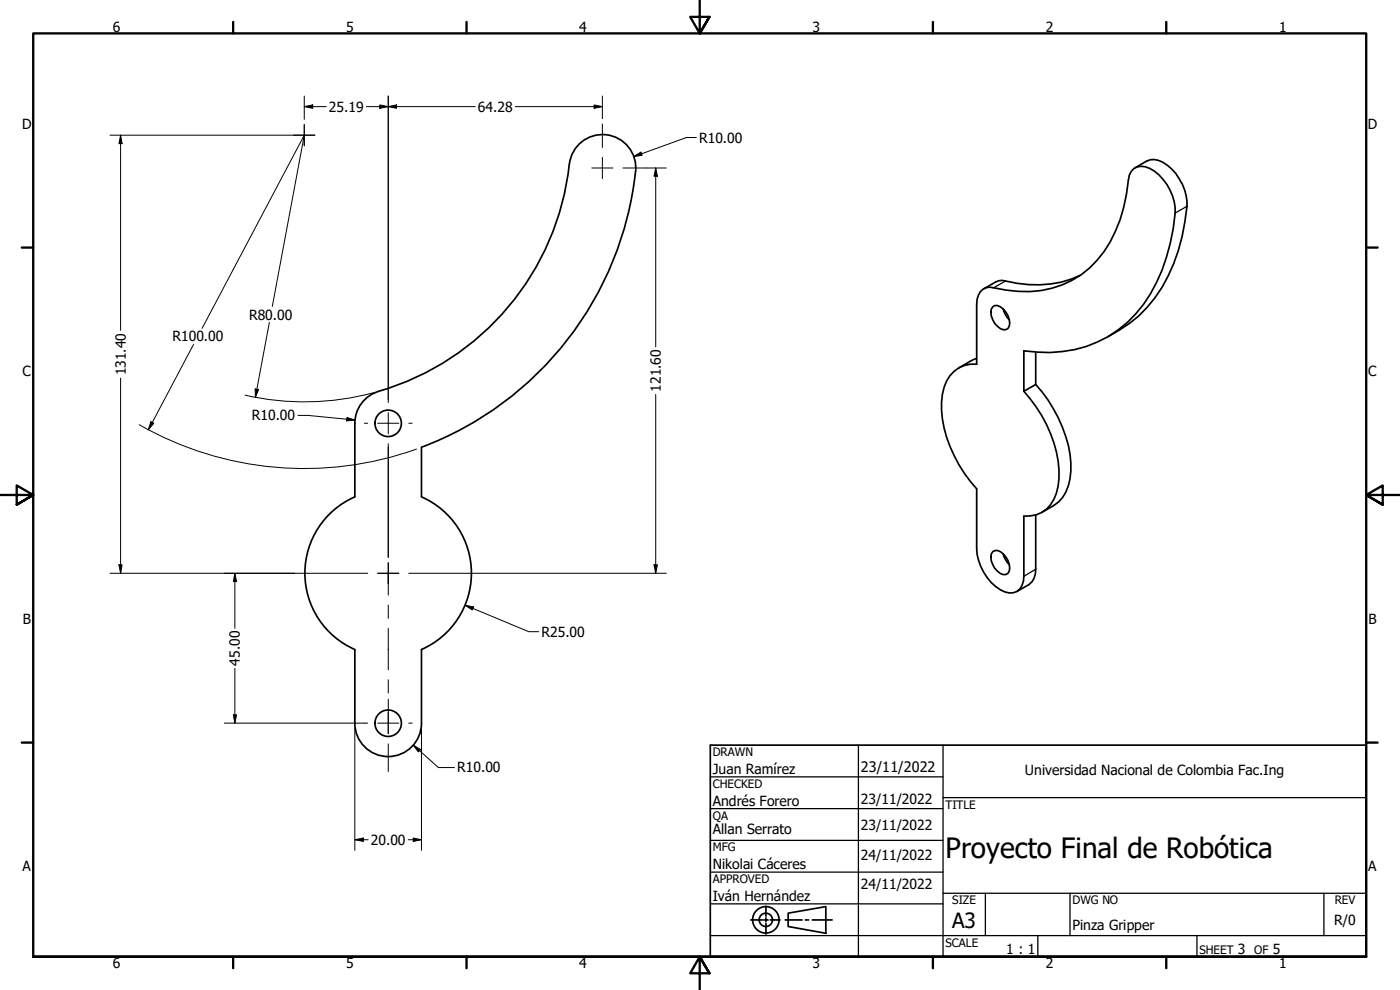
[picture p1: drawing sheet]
<svg xmlns="http://www.w3.org/2000/svg" width="420mm" height="297mm" viewBox="0 0 420 297" stroke-linecap="round" stroke-linejoin="round" font-family="sans-serif">
<!-- layer: Visible (ANSI) -->
<g fill="none" stroke="#000" stroke-width=".51">
<path d="M340.7 50.3l3.5-2a5.5 5.5 0 0 1 6.1 1.3 15.7 15.7 0 0 1 5.3 16.9 47.9 47.9 0 0 1-13.9 28.4l-2.8 2.2-6.5 4M297.9 92.1a2.21 2.21 0 0 1 3.2 .6 4.9 4.9 0 0 1 1.4 5.8 2.28 2.28 0 0 1-3.2-.6 5.9 5.9 0 0 1-1.8-5.1zM301.1 92.7a7.3 7.3 0 0 0 1.8 3.2M324.1 82.7a34.8 34.8 0 0 1-23.4 1.4l-1.9 .5-3.6 2.1M113.7 117.4a10 10 0 0 0-7.2 9.6v22.1a25 25 0 0 0-15 22.9 25 25 0 0 0 15 22.9M113.7 117.4a80.3 80.3 0 0 0 57.4-69.4 10 10 0 0 1 11.4-7.5 10 10 0 0 1 8.3 11 100.1 100.1 0 0 1-64.3 82.7M293.1 107.6l-.9 .3-4.5 2.5M310.8 115.4l-3.5 2v-12.1a36.9 36.9 0 0 0 31-8.5 45 45 0 0 0 12.9-23.9l.9-4.3a15.6 15.6 0 0 0-7-18.1 4.1 4.1 0 0 0-4.3-.2 4.1 4.1 0 0 0-2.2 3.7 42.3 42.3 0 0 1-9.4 24.1 28.8 28.8 0 0 1-27.3 8.9l-3.7-.7a3.8 3.8 0 0 0-5 3.5l-.1 19.5a9.6 9.6 0 0 0-10.3 9 33.1 33.1 0 0 0 5 21.1l3.4 5 1.9 2.3v18a15.2 15.2 0 0 0 8.5 12.9 3.9 3.9 0 0 0 5.5-3.2l.2-19.5a9.1 9.1 0 0 0 9.8-7 29.4 29.4 0 0 0-3-20.5 46 46 0 0 0-6.8-10M310.8 115.4a40.5 40.5 0 0 1 10.6 23.5 14.6 14.6 0 0 1-3.7 11.7l-5 3.1M310.8 105.6v9.8M126.5 134.2v14.9a25 25 0 0 1 15 22.9 25 25 0 0 1-15 22.9M310.8 154.5v16.3a5.2 5.2 0 0 1-2.1 4.6l-3.5 2.1"/>
<path d="M297.9 165.5a2.21 2.21 0 0 1 3.2 .7 4.9 4.9 0 0 1 1.4 5.8 2.28 2.28 0 0 1-3.2-.6 5.9 5.9 0 0 1-1.8-5.2zM301.1 166.2a7.3 7.3 0 0 0 1.8 3.2M106.5 194.9v22.1a10 10 0 0 0 10 10 10 10 0 0 0 10-10v-22.1"/>
<circle cx="116.5" cy="127" r="4"/>
<circle cx="116.5" cy="217" r="4"/>
</g>
<!-- layer: Visible Narrow (ANSI) -->
<path d="M356.2 61.9l-3.5 2M301.8 84.3l-3.6 2M310.8 170.8l-3.5 2.1" fill="none" stroke="#000" stroke-width=".38"/>
<!-- layer: Border (ANSI) -->
<g fill="none" stroke="#000" stroke-width=".7">
<path d="M70 6.6v3.4M140 6.6v3.4M210 0v10l-2.9-4.9h5.8l-2.9 4.9 2.9-4.9M280 6.6v3.4M350 6.6v3.4M6.5 74.3h3.5M410 74.3h3.4M0 148.5h10l-5-2.8v5.7l5-2.9-5 2.9M420 148.5h-10l5-2.8v5.7l-5-2.9 5 2.9M6.5 222.8h3.5M410 222.8h3.4M10 287.1v-277.1h400v277.1h-400h400"/>
<path d="M70 287.1v3.4M140 287.1v3.4M212.9 292l-2.9-4.9 2.9 4.9h-5.8l2.9-4.9v9.9M280 287.1v3.4M350 287.1v3.4"/>
</g>
<!-- layer: Title (ANSI) -->
<g fill="none" stroke="#000" stroke-width=".51">
<path d="M213.2 223.6h196.8v63.5h-196.8zM225.3 276h3.6M229.2 276h.7v.5M229.9 275.4v.6h.6M229.9 271.9v3M229.9 277v3.3M231.1 276h3M235.6 276h5.1M236.5 274l11.3-2v8l-11.3-2zM241.7 276h1M243.8 276h5.9"/>
<circle cx="229.8" cy="276" r="4"/>
<circle cx="229.8" cy="276" r="2"/>
</g>
<g fill="none" stroke="#000" stroke-width=".38">
<path d="M213.2 233.1h69.8M257.6 223.6v63.5M283 223.6v63.5M283 239.3h127M213.2 242.6h69.8M213.2 252.1h69.8M213.2 261.7h69.8M213.2 271.2h69.8M283 268h127M295.7 268v12.7M321.1 268v12.7M397.3 268v12.7"/>
<path d="M213.2 280.7h196.8M311.5 280.7v6.4M359.2 280.7v6.4"/>
</g>
<!-- layer: Center Mark (ANSI) -->
<g fill="none" stroke="#000" stroke-width=".3">
<path d="M91.3 37.4v6.3M180.8 37.2v7M88.1 40.6h6.4M180.8 47.2v3.2h-3.2M184 50.4h-3.2v3.2M186.9 50.4h7.1M116.5 119.8v1M109.3 127h1.1M113.3 127h6.4M116.5 123.8v6.4M116.5 133.1v1.1M122.7 127h1"/>
<path d="M88.3 172h22.1M116.5 168.8v3.2h-3.2h6.4h-3.2v3.2zM122.7 172h22M109.3 217h1.1M113.3 217h6.4M116.5 209.8v1M116.5 213.8v6.3M122.7 217h1M116.5 223.2v8.3"/>
</g>
<!-- layer: Dimension (ANSI) -->
<g fill="none" stroke="#000" stroke-width=".3">
<path d="M91.3 32l2.6-.5v1zM91.3 32h6.6M91.3 28.8v7M109.9 32h32.7M114 31.5l2.5 .5-2.5 .5zM116.5 32l2.5-.5v1zM116.5 28.8v91M154.7 32h26.1M178.3 31.5l2.5 .5-2.5 .5zM180.8 28.8v6.8M33 40.6h55.1M36.2 40.6l.4 2.5h-.9z"/>
<path d="M36.2 40.6v58.5M190.2 47l2.1-1.4 .4 1zM194 50.4h6M196.8 50.4l.5 2.5h-1zM196.8 50.4v53.7M209 41.3h-3l-15.8 5.7M80.8 96.8l-4.2 22.4M81.7 91.9l9.6-51.3-30.7 57.9M36.2 113.5v58.5M58.1 103.3l-13.6 25.7M76.6 116.7l1 .2-1 2.3zM112.2 117.8a80 80 0 0 1-38.7 .8"/>
<path d="M196.8 118.3v53.7M41.8 127.4a100 100 0 0 0 83.2 7.3M45.3 126.5l.9 .5-1.7 2zM89.4 124.6h3l14.2 1.4M104.1 125.3l2.5 .7-2.6 .3zM116.5 134.2v33M33 172h55.3M35.7 169.5h.9l-.4 2.5zM70.5 172l.5 2.5h-1zM70.5 172v16.5M144.7 172h55.3M196.3 169.5h1l-.5 2.5z"/>
<path d="M139.6 181.6l2.5 .5-.4 .9zM139.6 181.6l19.1 7.9h3M67.3 217h42M70 214.5h1l-.5 2.5zM70.5 200.5v16.5M106.5 218.6v36.5M126.5 218.6v36.5M124 223.6l2.2 1.3-.7 .7zM124 223.6l7.6 6.7h4.8M106.5 252l2.5-.6v1.1zM106.5 252h4M122.5 252h4"/>
<path d="M124 251.4l2.5 .6-2.5 .5z"/>
</g>
<g fill="#000">
<path d="M91.3 32l2.6-.5v1z" fill-rule="evenodd"/>
<path d="M114 31.5l2.5 .5-2.5 .5z" fill-rule="evenodd"/>
<path d="M116.5 32l2.5-.5v1z" fill-rule="evenodd"/>
<path d="M178.3 31.5l2.5 .5-2.5 .5z" fill-rule="evenodd"/>
<path d="M36.2 40.6l.4 2.5h-.9z" fill-rule="evenodd"/>
<path d="M190.2 47l2.1-1.4 .4 1z" fill-rule="evenodd"/>
<path d="M196.8 50.4l.5 2.5h-1z" fill-rule="evenodd"/>
<path d="M76.6 116.7l1 .2-1 2.3z" fill-rule="evenodd"/>
<path d="M45.3 126.5l.9 .5-1.7 2z" fill-rule="evenodd"/>
<path d="M104.1 125.3l2.5 .7-2.6 .3z" fill-rule="evenodd"/>
<path d="M35.7 169.5h.9l-.4 2.5z" fill-rule="evenodd"/>
<path d="M70.5 172l.5 2.5h-1z" fill-rule="evenodd"/>
<path d="M196.3 169.5h1l-.5 2.5z" fill-rule="evenodd"/>
<path d="M139.6 181.6l2.5 .5-.4 .9z" fill-rule="evenodd"/>
<path d="M70 214.5h1l-.5 2.5z" fill-rule="evenodd"/>
<path d="M124 223.6l2.2 1.3-.7 .7z" fill-rule="evenodd"/>
<path d="M106.5 252l2.5-.6v1.1z" fill-rule="evenodd"/>
<path d="M124 251.4l2.5 .6-2.5 .5z" fill-rule="evenodd"/>
</g>
<!-- layer: Centerline (ANSI) -->
<path d="M116.5 172.1v6.4M116.5 181.5v4M116.5 188.5v12.5M116.5 203.9v4M116.5 210.9v9.2" fill="none" stroke="#000" stroke-width=".3"/>
<text font-size="8.4" x="283.8" y="257.3">Proyecto Final de Robótica</text>
<text font-size="6.3" x="285.8" y="278.6">A3</text>
<text font-size="4.3" x="258.4" y="231.6">23/11/2022</text>
<g font-size="4.2">
<text x="33.8" y="9.6">6</text>
<text x="103.9" y="9.6">5</text>
<text x="173.9" y="9.6">4</text>
<text x="243.8" y="9.6">3</text>
<text x="313.9" y="9.6">2</text>
<text x="383.9" y="9.6">1</text>
<text x="98.7" y="33.5">25.19</text>
<text x="143.4" y="33.5">64.28</text>
<text x="6.7" y="38.7">D</text>
<text x="410.5" y="38.7">D</text>
<text x="209.8" y="42.8">R10.00</text>
<text x="74.7" y="95.9">R80.00</text>
<text x="51.8" y="102.4">R100.00</text>
<text x="6.8" y="113">C</text>
<text x="37.7" y="112.6" transform="rotate(-90 37.7 112.6)">131.40</text>
<text x="410.7" y="113">C</text>
<text x="198.3" y="117.5" transform="rotate(-90 198.3 117.5)">121.60</text>
<text x="75.6" y="126.2">R10.00</text>
<text x="6.9" y="187.2">B</text>
<text x="162.5" y="191.1">R25.00</text>
<text x="410.7" y="187.2">B</text>
<text x="72" y="199.7" transform="rotate(-90 72 199.7)">45.00</text>
<text x="137.2" y="231.8">R10.00</text>
<text x="213.9" y="232.3">Juan Ramírez</text>
<text x="307.6" y="232.6">Universidad Nacional de Colombia Fac.Ing</text>
<text x="213.9" y="241.8">Andrés Forero</text>
<text x="258.4" y="241.2">23/11/2022</text>
<text x="213.9" y="250.4">Allan Serrato</text>
<text x="258.4" y="249">23/11/2022</text>
<text x="111.3" y="253.5">20.00</text>
<text x="6.8" y="261.4">A</text>
<text x="213.9" y="260.8">Nikolai Cáceres</text>
<text x="258.4" y="258.1">24/11/2022</text>
<text x="410.7" y="261.4">A</text>
<text x="258.4" y="266.8">24/11/2022</text>
<text x="213.9" y="270.4">Iván Hernández</text>
<text x="321.9" y="279.1">Pinza Gripper</text>
<text x="400.4" y="277.5">R/0</text>
<text x="302" y="286.3">1 : 1</text>
<text x="371.5" y="286.2">3</text>
<text x="382" y="286.2">5</text>
<text x="33.8" y="290.5">6</text>
<text x="103.9" y="290.5">5</text>
<text x="173.9" y="290.5">4</text>
<text x="243.8" y="290.5">3</text>
<text x="313.9" y="290.5">2</text>
<text x="383.9" y="290.5">1</text>
</g>
<g font-size="3.5">
<text x="213.9" y="226.9">DRAWN</text>
<text x="213.9" y="236.4">CHECKED</text>
<text x="213.9" y="245.9">QA</text>
<text x="283.8" y="242.6">TITLE</text>
<text x="213.9" y="255.4">MFG</text>
<text x="213.9" y="265">APPROVED</text>
<text x="285.8" y="271.3">SIZE</text>
<text x="321.9" y="271.3">DWG NO</text>
<text x="400.6" y="271.3">REV</text>
<text x="283.8" y="284">SCALE</text>
<text x="360" y="286.2">SHEET</text>
<text x="376.4" y="286.2">OF</text>
</g>
</svg>
